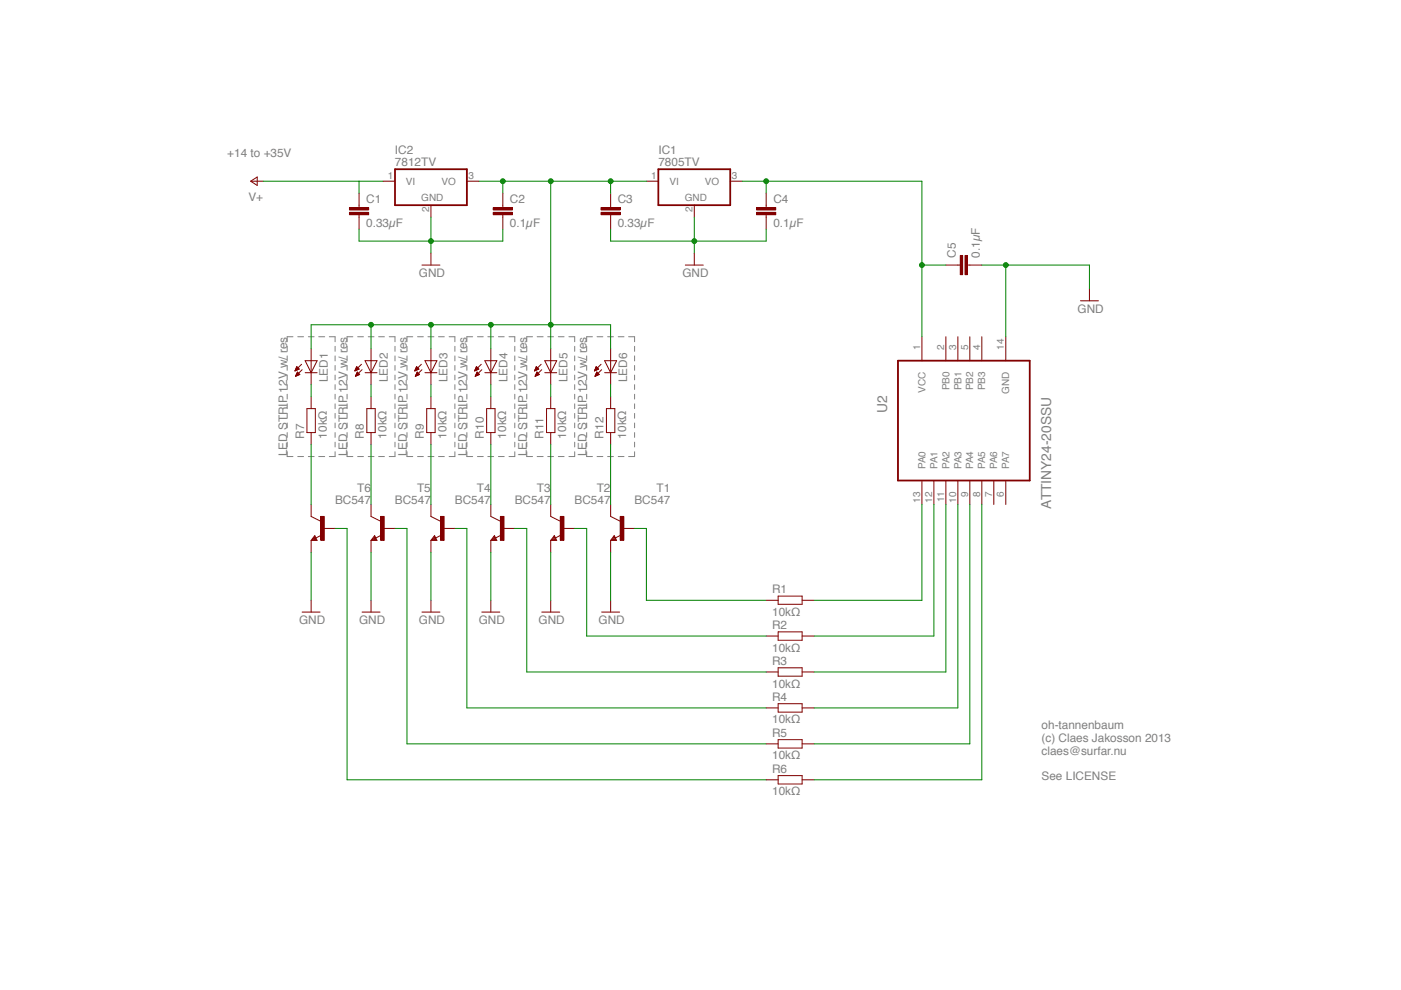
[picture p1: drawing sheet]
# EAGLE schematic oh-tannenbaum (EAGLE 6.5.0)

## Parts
C1  0.33µF  C-EU025-050X050  [C025-050X050]
C2  0.1µF  C-EU025-050X050  [C025-050X050]
C3  0.33µF  C-EU025-050X050  [C025-050X050]
C4  0.1µF  C-EU025-050X050  [C025-050X050]
C5  0.1µF  C-EU025-050X050  [C025-050X050]
IC1  7805TV  [TO220V]
IC2  7812TV  [TO220V]
LED1  LEDCHIPLED_0805  [CHIPLED_0805]
LED2  LEDCHIPLED_0805  [CHIPLED_0805]
LED3  LEDCHIPLED_0805  [CHIPLED_0805]
LED4  LEDCHIPLED_0805  [CHIPLED_0805]
LED5  LEDCHIPLED_0805  [CHIPLED_0805]
LED6  LEDCHIPLED_0805  [CHIPLED_0805]
R1  10kΩ  R-EU_0204/7  [0204/7]
R2  10kΩ  R-EU_0204/7  [0204/7]
R3  10kΩ  R-EU_0204/7  [0204/7]
R4  10kΩ  R-EU_0204/7  [0204/7]
R5  10kΩ  R-EU_0204/7  [0204/7]
R6  10kΩ  R-EU_0204/7  [0204/7]
R7  10kΩ  R-EU_0204/7  [0204/7]
R8  10kΩ  R-EU_0204/7  [0204/7]
R9  10kΩ  R-EU_0204/7  [0204/7]
R10  10kΩ  R-EU_0204/7  [0204/7]
R11  10kΩ  R-EU_0204/7  [0204/7]
R12  10kΩ  R-EU_0204/7  [0204/7]
T1  BC547  [TO92]
T2  BC547  [TO92]
T3  BC547  [TO92]
T4  BC547  [TO92]
T5  BC547  [TO92]
T6  BC547  [TO92]
U2  ATTINY24-20SSU  [SOIC127P600X175-14N]

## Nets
GND: C1.2 C2.2 C3.2 C4.2 C5.2 IC1.2(GND) IC2.2(GND) T1.1(E) T2.1(E) T3.1(E) T4.1(E) T5.1(E) T6.1(E) U2.14(GND)
N$1: R6.1 T6.2(B)
N$2: R5.1 T5.2(B)
N$3: R4.1 T4.2(B)
N$4: R3.1 T3.2(B)
N$5: R2.1 T2.2(B)
N$6: R1.1 T1.2(B)
N$7: R1.2 U2.13(PA0)
N$8: R2.2 U2.12(PA1)
N$9: R3.2 U2.11(PA2)
N$10: R4.2 U2.10(PA3)
N$11: R5.2 U2.9(PA4)
N$12: R6.2 U2.8(PA5)
N$14: LED1.C R7.2
N$15: C2.1 C3.1 IC1.1(VI) IC2.3(VO) LED2.A LED3.A LED4.A LED5.A LED6.A
N$16: R7.1 T6.3(C)
N$17: C4.1 C5.1 IC1.3(VO) U2.1(VCC)
N$18: LED1.A
N$19: LED2.C R8.2
N$20: R8.1 T5.3(C)
N$22: LED3.C R9.2
N$23: R9.1 T4.3(C)
N$25: LED4.C R10.2
N$26: R10.1 T3.3(C)
N$28: LED5.C R11.2
N$29: R11.1 T2.3(C)
N$31: LED6.C R12.2
N$32: R12.1 T1.3(C)
V+: C1.1 IC2.1(VI)
Unconnected: U2.2(PB0) U2.3(PB1) U2.4(PB3) U2.5(PB2) U2.6(PA7) U2.7(PA6)

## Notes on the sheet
- +14 to +35V
- LED STRIP 12V w/ res | LED STRIP 12V w/ res | LED STRIP 12V w/ res | LED STRIP 12V w/ res | LED STRIP 12V w/ res | LED STRIP 12V w/ res
- oh-tannenbaum
  (c) Claes Jakosson 2013
  claes@surfar.nu
  
  See LICENSE
